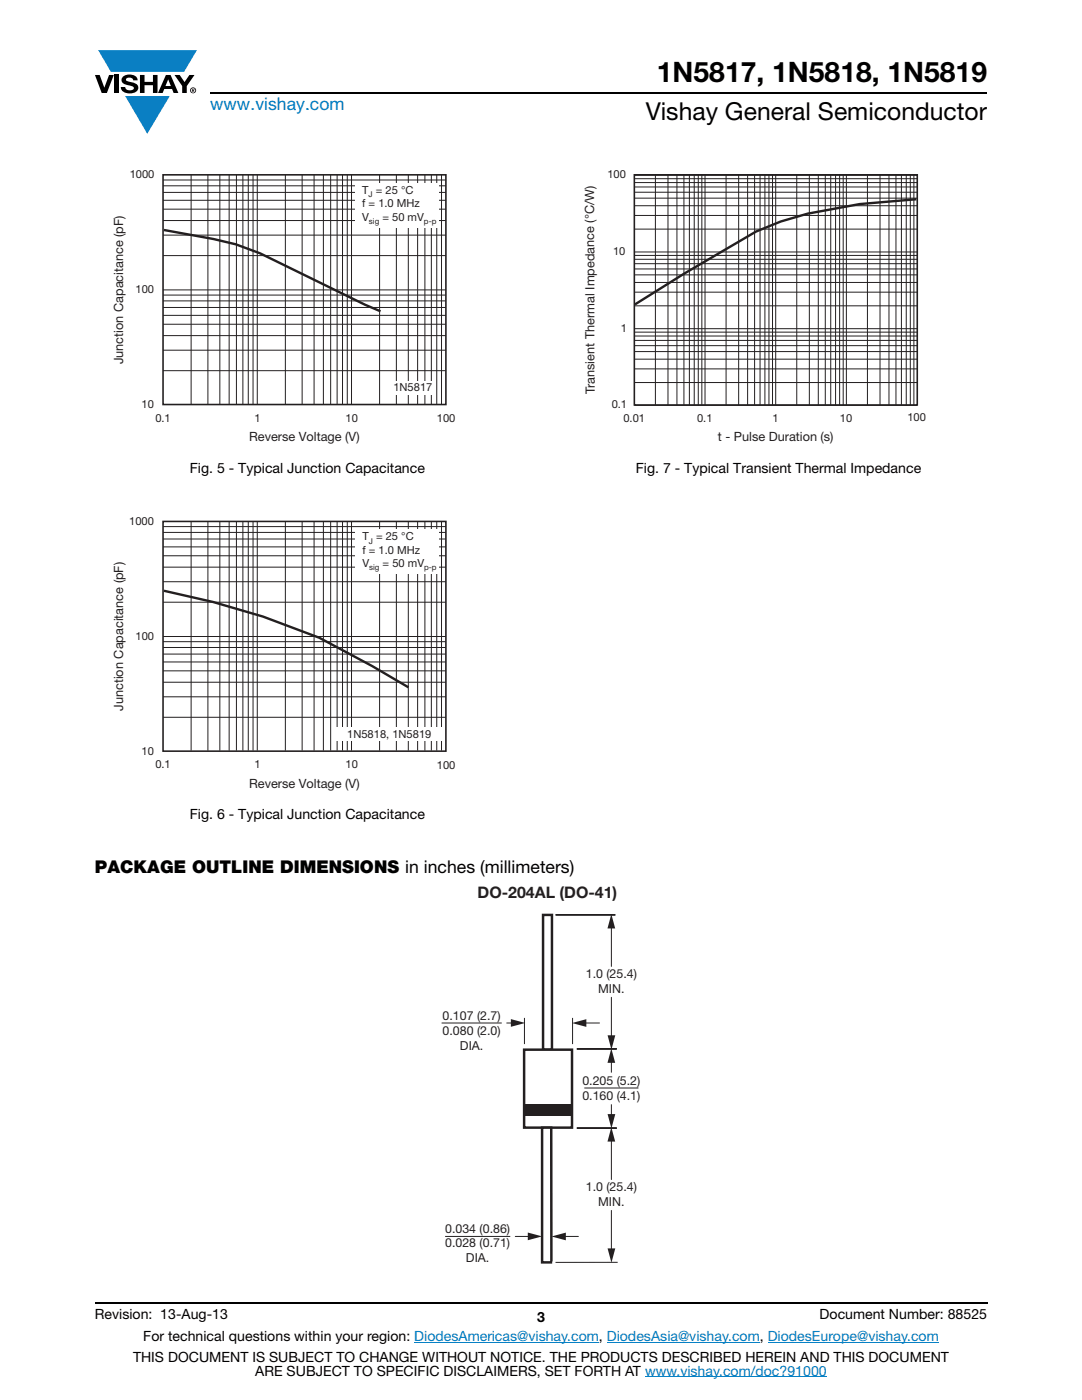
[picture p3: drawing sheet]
<svg xmlns="http://www.w3.org/2000/svg" width="216mm" height="279mm" viewBox="0 0 216 279" stroke-linecap="round" stroke-linejoin="round" font-family="sans-serif">
<g fill="#0a7fc3">
<path d="M19.6 10h19.7l-2.6 4.3h-1.1h-13.5z"/>
<path d="M25 19.2h8.9l-4.5 7.5z"/>
</g>
<g fill="#000">
<path d="M18.9 15h1l.9 2.5 1-2.5h.9l-1.4 3.6h-1zM22.9 15h.9v3.6h-.9zM24.6 15.3a2.1 2.1 0 0 1 2.8 .3l.1 .4h-.9a.79 .79 0 0 0-.7-.5 .79 .79 0 0 0-.8 .4l.3 .3 1 .2a1.08 1.08 0 0 1 1.2 1 1.08 1.08 0 0 1-1.1 1.2 1.73 1.73 0 0 1-2.4-1.2h.9a.96 .96 0 0 0 .8 .6 .96 .96 0 0 0 .9-.4 1.31 1.31 0 0 0-1.2-.6 1.03 1.03 0 0 1-1.1-.6 1.03 1.03 0 0 1 .2-1.1zM27.9 15h.9v1.3h1.7v-1.3h.9v3.6h-.9v-1.6h-1.7v1.6h-.9zM34.8 15h1.1l.9 1.4 1-1.4h1l-1.5 2.2v1.4h-.9v-1.4z"/>
<path d="M33.6 15.9l.5 1.3h-1.1zM33.1 15l-1.6 3.6h1l.3-.8h1.5l.3 .8h1l-1.6-3.6z"/>
<path d="M38.4 17.8h.2v.2h-.2zM38.3 17.7v.7h.1v-.3l.4 .3-.2-.3 .2-.2-.1-.2z"/>
<path d="M38.1 18a.46 .46 0 0 1 .9 0 .46 .46 0 0 1-.9 0zM37.9 18a.6 .6 0 0 0 1.2 0 .6 .6 0 0 0-1.2 0z"/>
</g>
<path d="M42 18.6h155M18.9 260h178.1" fill="none" stroke="#000" stroke-width=".36"/>
<path d="M82.7 267.9h36.8M121.1 267.9h30.5M128.7 274.8h36.3M153.2 267.9h34.1" fill="none" stroke="#007ec4" stroke-width=".2"/>
<path d="M22.4 33.7h68.5v54.8h-68.5z" fill="#fff"/>
<g fill="none" stroke="#231f20" stroke-width=".2">
<path d="M32.5 37.1h56.4M32.5 38.4h56.4M32.5 40h56.4M32.5 35.9h56.4M38.1 34.9v45.7M41.5 34.9v45.7M43.9 34.9v45.7M45.7 34.9v45.7M47.2 34.9v45.7M48.5 34.9v45.7M49.5 34.9v45.7M50.5 34.9v45.7"/>
<path d="M51.3 34.9v45.7M56.9 34.9v45.7M60.3 34.9v45.7M62.7 34.9v45.7M64.5 34.9v45.7M66 34.9v45.7M67.3 34.9v45.7M68.3 34.9v45.7M69.3 34.9v45.7M70.1 34.9v45.7M75.7 34.9v45.7M79.1 34.9v45.7"/>
<path d="M81.5 34.9v45.7M83.3 34.9v45.7M84.8 34.9v45.7M86.1 34.9v45.7M87.1 34.9v45.7M88.1 34.9v45.7M32.5 58.9h56.4M32.5 57.9h56.4M32.5 51h56.4M32.5 46.9h56.4M32.5 44h56.4M32.5 41.7h56.4"/>
<path d="M32.5 74h56.4M32.5 69.9h56.4M32.5 67h56.4M32.5 64.7h56.4M32.5 60h56.4M32.5 61.4h56.4M32.5 62.9h56.4"/>
</g>
<path d="M32.5 34.9h56.5v45.8h-56.5z" fill="none" stroke="#231f20" stroke-width=".32"/>
<path d="M32.7 45.9l9.9 1.8 4.4 1.1 4.9 1.8 20.9 10.2 3.1 1.3" fill="none" stroke="#231f20" stroke-width=".48"/>
<g fill="#fff">
<path d="M78.3 76.1h8.1v2.7h-8.1z"/>
<path d="M71 36.6h16.5v8.8h-16.5z"/>
<path d="M22.4 102.9h68.5v54.8h-68.5z"/>
</g>
<g fill="none" stroke="#231f20" stroke-width=".2">
<path d="M32.5 116.1h56.4M32.5 113.2h56.4M32.5 110.9h56.4M32.5 106.3h56.4M32.5 107.6h56.4M32.5 109.1h56.4M32.5 105.1h56.4M38.1 104.1v45.7M41.5 104.1v45.7M43.9 104.1v45.7M45.7 104.1v45.7M47.2 104.1v45.7"/>
<path d="M48.5 104.1v45.7M49.5 104.1v45.7M50.5 104.1v45.7M51.3 104.1v45.7M56.9 104.1v45.7M60.3 104.1v45.7M62.7 104.1v45.7M64.5 104.1v45.7M66 104.1v45.7M67.3 104.1v45.7M68.3 104.1v45.7M69.3 104.1v45.7"/>
<path d="M70.1 104.1v45.7M75.7 104.1v45.7M79.1 104.1v45.7M81.5 104.1v45.7M83.3 104.1v45.7M84.8 104.1v45.7M86.1 104.1v45.7M87.1 104.1v45.7M88.1 104.1v45.7M32.5 139.1h56.4M32.5 136.2h56.4M32.5 133.9h56.4"/>
<path d="M32.5 129.2h56.4M32.5 130.5h56.4M32.5 132.1h56.4M32.5 128.1h56.4M32.5 127h56.4M32.5 120.2h56.4M32.5 143.2h56.4"/>
</g>
<path d="M32.5 104.1h56.5v45.8h-56.5z" fill="none" stroke="#231f20" stroke-width=".32"/>
<path d="M32.7 117.9l9.8 2.2 10 2.9 11.2 4.3 10.5 5.6 7.3 4.3" fill="none" stroke="#231f20" stroke-width=".48"/>
<g fill="#fff">
<path d="M66.9 145.2h21.6v2.7h-21.6z"/>
<path d="M71 105.8h16.6v8.8h-16.6z"/>
<path d="M116.5 33.7h68.3v54.8h-68.3z"/>
</g>
<g fill="none" stroke="#231f20" stroke-width=".2">
<path d="M126.6 39.5h56.4M126.6 36.4h56.4M126.6 37.3h56.4M126.6 38.4h56.4M126.6 35.7h56.4M126.6 35h56.4M130.8 35v45.8M133.3 35v45.8M135.1 35v45.8M136.5 35v45.8M137.6 35v45.8M138.5 35v45.8"/>
<path d="M139.3 35v45.8M140 35v45.8M140.7 35v45.8M144.9 35v45.8M147.4 35v45.8M149.2 35v45.8M150.6 35v45.8M151.7 35v45.8M152.6 35v45.8M153.4 35v45.8M154.1 35v45.8M154.8 35v45.8"/>
<path d="M159 35v45.8M161.5 35v45.8M163.3 35v45.8M164.7 35v45.8M165.8 35v45.8M166.7 35v45.8M167.5 35v45.8M168.2 35v45.8M168.9 35v45.8M173.1 35v45.8M175.6 35v45.8M177.4 35v45.8"/>
<path d="M178.8 35v45.8M179.9 35v45.8M180.8 35v45.8M181.6 35v45.8M182.4 35v45.8M126.6 58.3h56.4M126.6 56.4h56.4M126.6 54.9h56.4M126.6 51.7h56.4M126.6 52.6h56.4M126.6 53.7h56.4M126.6 51h56.4"/>
<path d="M126.6 50.3h56.4M126.6 45.7h56.4M126.6 43h56.4M126.6 41.1h56.4M126.6 76.3h56.4M126.6 73.6h56.4M126.6 71.7h56.4M126.6 70.2h56.4M126.6 67.1h56.4M126.6 67.9h56.4M126.6 69h56.4M126.6 66.3h56.4"/>
<path d="M126.6 65.6h56.4M126.6 61h56.4M126.6 80.9h56.4"/>
</g>
<path d="M126.6 34.9h56.4v45.9h-56.4z" fill="none" stroke="#231f20" stroke-width=".32"/>
<path d="M182.8 39.8l-11.3 .9-10.4 1.9-5.3 1.6-4.9 2-14.4 8.4-9.8 6.2" fill="none" stroke="#231f20" stroke-width=".48"/>
<g fill="#fff">
<path d="M88.1 176.5h39.7v75.9h-39.7z"/>
<path d="M108.4 182.6h1.7v26.9h-1.7z"/>
</g>
<path d="M108.4 182.6h1.7v26.9h-1.7z" fill="none" stroke="#231f20" stroke-width=".49"/>
<path d="M104.6 209.5h9.5v15.5h-9.5z" fill="#fff"/>
<path d="M104.6 209.5h9.5v15.5h-9.5z" fill="none" stroke="#231f20" stroke-width=".49"/>
<path d="M115.1 209.3h7.9h-7.9" fill="none" stroke="#231f20" stroke-width=".2"/>
<path d="M108.2 225h1.8v26.7l.2 .2h-2z" fill="#fff"/>
<path d="M110 251.7v-26.7h-1.8v26.9h2" fill="none" stroke="#231f20" stroke-width=".49"/>
<path d="M104.6 220.4h9.5v2.2h-9.5z" fill="#231f20"/>
<path d="M122 199v8.1M104.6 203.1v5.3M114.2 203.1v5.3M123.3 251.9h-12.5" fill="none" stroke="#231f20" stroke-width=".2"/>
<path d="M121.2 206.6h1.6l-.8 2.9z" fill="#231f20"/>
<path d="M122 220.4v2.5" fill="none" stroke="#231f20" stroke-width=".2"/>
<path d="M121.2 222.3h1.6l-.8 2.9z" fill="#231f20"/>
<path d="M122 211.6v2.5" fill="none" stroke="#231f20" stroke-width=".2"/>
<path d="M122 209.2l.8 2.9h-1.6z" fill="#231f20"/>
<path d="M112.4 246.8h3" fill="none" stroke="#231f20" stroke-width=".2"/>
<path d="M110 246.8l2.9-.8v1.5z" fill="#231f20"/>
<path d="M116.5 204.2h3.1" fill="none" stroke="#231f20" stroke-width=".2"/>
<path d="M114.1 204.2l2.9-.8v1.5z" fill="#231f20"/>
<path d="M101.1 204.2h1.4" fill="none" stroke="#231f20" stroke-width=".2"/>
<path d="M101.9 203.4l2.9 .8-2.9 .7z" fill="#231f20"/>
<path d="M102.8 246.8h3" fill="none" stroke="#231f20" stroke-width=".2"/>
<path d="M105.3 246l2.9 .7-2.9 .8z" fill="#231f20"/>
<path d="M122 184.8v8.1M115.1 225.1h7.9h-7.9" fill="none" stroke="#231f20" stroke-width=".2"/>
<path d="M122 182.4l.8 2.9h-1.6z" fill="#231f20"/>
<path d="M110.8 182.6h12h-12M122 241.6v8.1" fill="none" stroke="#231f20" stroke-width=".2"/>
<path d="M121.2 249.1h1.6l-.8 2.9z" fill="#231f20"/>
<path d="M122 227.3v8.1" fill="none" stroke="#231f20" stroke-width=".2"/>
<path d="M122 225l.8 2.8h-1.6z" fill="#231f20"/>
<path d="M88.1 204.2h12M116.6 217.1h10.8M88.8 246.8h13" fill="none" stroke="#231f20" stroke-width=".2"/>
<text font-size="5.6" x="131.1" y="16.4">1N5817, 1N5818, 1N5819</text>
<text font-size="4.9" x="128.8" y="24">Vishay General Semiconductor</text>
<text font-size="3.5" fill="#007ec4" x="42" y="21.9">www.vishay.com</text>
<text font-size="3.5" x="18.9" y="174.2">PACKAGE OUTLINE DIMENSIONS in inches (millimeters)</text>
<text font-size="3.2" fill="#231f20" x="95.3" y="179.2">DO-204AL (DO-41)</text>
<g font-size="2.8">
<text x="37.9" y="94.3">Fig. 5 - Typical Junction Capacitance</text>
<text x="126.9" y="94.3">Fig. 7 - Typical Transient Thermal Impedance</text>
<text x="37.9" y="163.5">Fig. 6 - Typical Junction Capacitance</text>
<text x="18.9" y="263.3">Revision: 13-Aug-13</text>
<text x="107.2" y="263.8">3</text>
<text x="163.6" y="263.3">Document Number: 88525</text>
<text x="28.6" y="267.7">For technical questions within your region: DiodesAmericas@vishay.com, DiodesAsia@vishay.com, DiodesEurope@vishay.com</text>
<text x="26.5" y="271.7">THIS DOCUMENT IS SUBJECT TO CHANGE WITHOUT NOTICE. THE PRODUCTS DESCRIBED HEREIN AND THIS DOCUMENT</text>
<text x="50.9" y="274.6">ARE SUBJECT TO SPECIFIC DISCLAIMERS, SET FORTH AT www.vishay.com/doc?91000</text>
</g>
<g font-size="2.5" fill="#231f20">
<text x="24.6" y="72.7" transform="rotate(-90 24.6 72.7)">Junction Capacitance (pF)</text>
<text x="118.7" y="78.7" transform="rotate(-90 118.7 78.7)">Transient Thermal Impedance (°C/W)</text>
<text x="49.7" y="88">Reverse Voltage (V)</text>
<text x="143.2" y="88">t - Pulse Duration (s)</text>
<text x="24.6" y="141.9" transform="rotate(-90 24.6 141.9)">Junction Capacitance (pF)</text>
<text x="49.7" y="157.2">Reverse Voltage (V)</text>
<text x="116.9" y="195.2">1.0 (25.4)</text>
<text x="88.3" y="203.5">0.107 (2.7)</text>
<text x="119.4" y="198.2">MIN.</text>
<text x="88.3" y="206.5">0.080 (2.0)</text>
<text x="91.8" y="209.5">DIA.</text>
<text x="116.2" y="216.5">0.205 (5.2)</text>
<text x="116.2" y="219.5">0.160 (4.1)</text>
<text x="116.9" y="237.8">1.0 (25.4)</text>
<text x="88.8" y="246">0.034 (0.86)</text>
<text x="119.4" y="240.7">MIN.</text>
<text x="88.8" y="248.9">0.028 (0.71)</text>
<text x="93" y="251.9">DIA.</text>
</g>
<g font-size="2.2" fill="#231f20">
<text x="25.9" y="35.5">1000</text>
<text x="121.2" y="35.5">100</text>
<text x="122.3" y="50.9">10</text>
<text x="27" y="58.5">100</text>
<text x="123.9" y="66.2">1</text>
<text x="28.3" y="81.5">10</text>
<text x="122.1" y="81.5">0.1</text>
<text x="31" y="84.1">0.1</text>
<text x="50.8" y="84.2">1</text>
<text x="69" y="84.2">10</text>
<text x="87.2" y="84.2">100</text>
<text x="124.4" y="84.2">0.01</text>
<text x="139.1" y="84.1">0.1</text>
<text x="154.1" y="84.2">1</text>
<text x="167.6" y="84.2">10</text>
<text x="181.1" y="84.1">100</text>
<text x="25.8" y="104.7">1000</text>
<text x="27" y="127.7">100</text>
<text x="28.3" y="150.7">10</text>
<text x="31" y="153.3">0.1</text>
<text x="50.8" y="153.3">1</text>
<text x="69" y="153.3">10</text>
<text x="87.2" y="153.4">100</text>
</g>
<g font-size="2.2" fill="#221e1f">
<text x="72.3" y="41.3">f = 1.0 MHz</text>
<text x="72.3" y="38.7">T = 25 °C</text>
<text x="72.3" y="44">V</text>
<text x="76.3" y="44">= 50 mV</text>
<text x="78.5" y="78.1">1N5817</text>
<text x="72.3" y="107.9">T = 25 °C</text>
<text x="72.3" y="110.5">f = 1.0 MHz</text>
<text x="72.3" y="113.2">V</text>
<text x="76.3" y="113.2">= 50 mV</text>
<text x="69.3" y="147.3">1N5818, 1N5819</text>
</g>
<g font-size="1.6" fill="#221e1f">
<text x="73.5" y="39.3">J</text>
<text x="73.6" y="44.6">sig</text>
<text x="84.6" y="44.6">p-p</text>
<text x="73.6" y="108.5">J</text>
<text x="73.7" y="113.8">sig</text>
<text x="84.6" y="113.8">p-p</text>
</g>
</svg>
